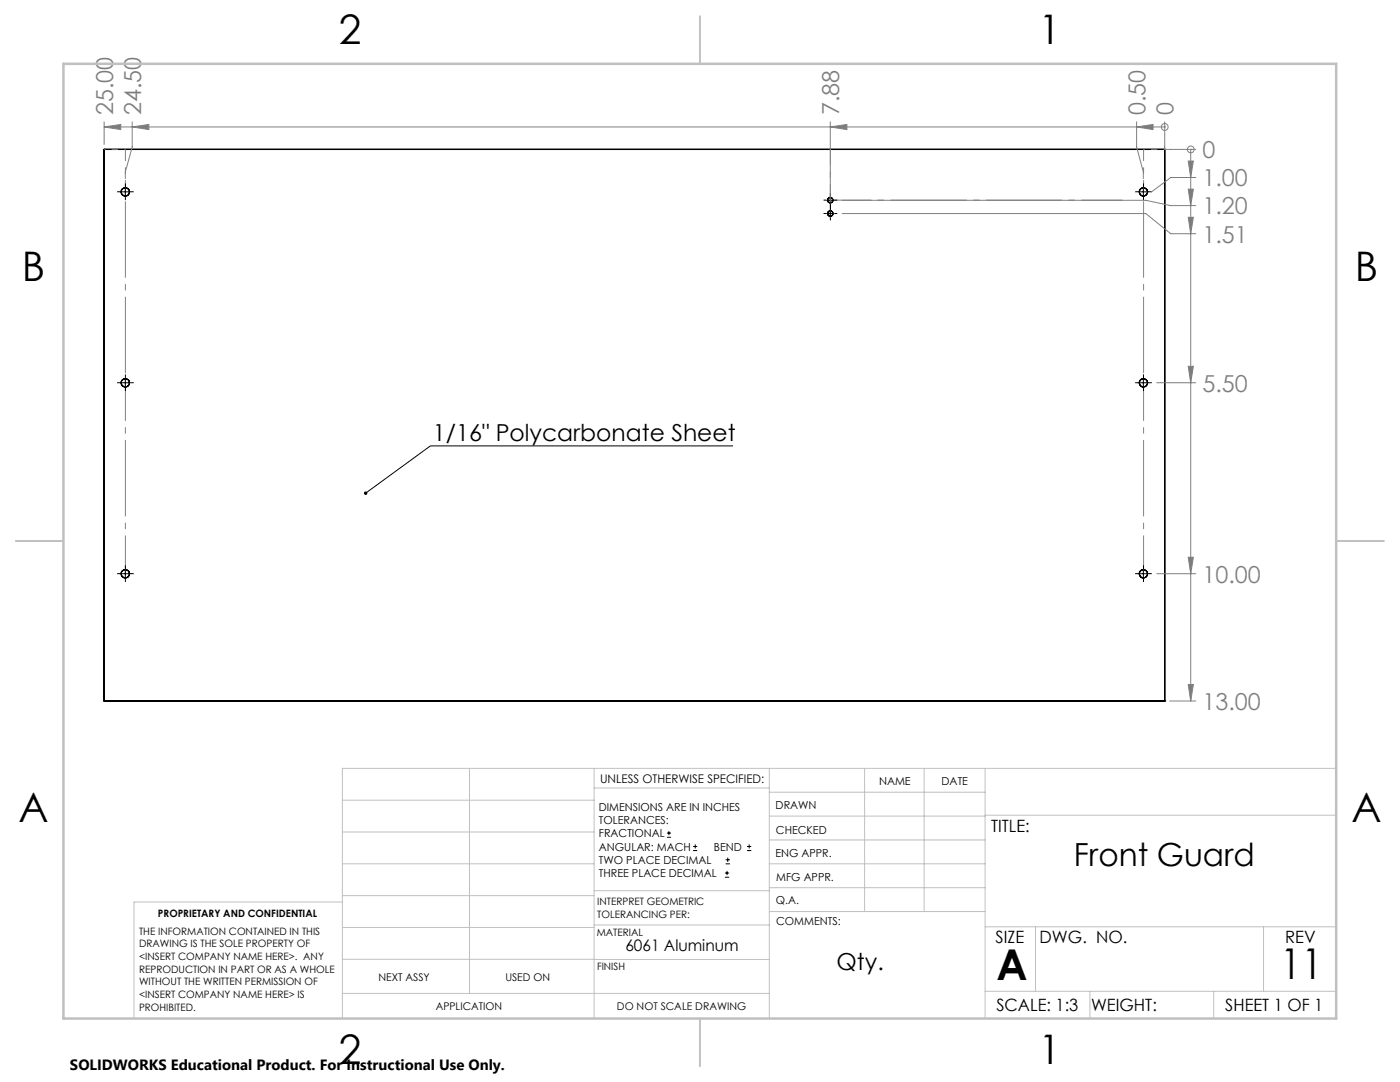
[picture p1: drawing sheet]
<svg xmlns="http://www.w3.org/2000/svg" width="279mm" height="216mm" viewBox="0 0 279 216" stroke-linecap="round" stroke-linejoin="round" font-family="sans-serif">
<g fill="none" stroke="#000" stroke-width=".25">
<path d="M20.8 29.8h.1M20.8 29.8h211.6M20.8 29.8v110.1M232.4 29.8v110.1M232.4 29.8h.1M20.8 139.9h.1M20.8 139.9h211.6M232.4 139.9h.1"/>
<circle cx="25" cy="38.3" r=".82"/>
<circle cx="165.7" cy="40" r=".53"/>
<circle cx="228.2" cy="38.3" r=".83"/>
<circle cx="165.7" cy="42.6" r=".54"/>
<circle cx="25" cy="76.4" r=".82"/>
<circle cx="228.2" cy="76.4" r=".83"/>
<circle cx="25" cy="114.5" r=".82"/>
<circle cx="228.2" cy="114.5" r=".83"/>
</g>
<g fill="none" stroke="#000" stroke-width=".2">
<path d="M24.2 38.3h1.7M25 37.5v1.6M164.9 40h1.6M165.7 39.1v1.7M227.4 38.3h1.6M228.2 37.5v1.6M164.9 42.6h1.6M165.7 41.8v1.7M24.2 76.4h1.7M25 75.6v1.6M227.4 76.4h1.6M228.2 75.6v1.6"/>
<path d="M146.3 89h-60.4l-12.9 9.4M24.2 114.5h1.7M25 113.7v1.6M227.4 114.5h1.6M228.2 113.7v1.6M133.1 167.1h.8M133.1 166.2h.8M133.5 165.8v.9M138.3 169.7h.8M138.3 168.9h.8M138.7 168.5v.8M144.7 175h.8"/>
<path d="M144.7 174.2h.8M144.8 172.4h.9M144.8 171.6h.9M145.1 173.8v.8M145.2 171.1v.9M149.1 169.7h.8M149.1 168.9h.8M149.5 168.5v.8"/>
</g>
<g fill="none" stroke="#808080" stroke-width=".2">
<path d="M20.8 25.3l3.3-.5v1.1zM20.8 25.3h211.6M20.8 24.3v4.5M26.4 25.3l3.3-.5v1.1zM26.4 24.3v5l-1.4 5v1.3M165.7 25.3l3.3-.5v1.1zM165.7 24.3v16M168.1 40h60.6l4.9 1h5.1M226.8 25.3l3.3-.5v1.1zM226.8 24.3v5l1.4 5v1.3M232.4 25.3h.1M232.4 24.3v5.5h6.3"/>
<path d="M237.1 32.1h1.1l-.6 3.3zM237.1 37.7h1.1l-.6 3.3zM237.6 29.8h.1M237.6 29.8v110.1M238.7 35.4h-5.1l-3.8 2.9M168.1 42.6h60.6l4.9 4h5.1M237.1 43.4h1.1l-.6 3.2zM230.9 76.4h7.8M237.1 73.1h1.1l-.6 3.3zM230.9 114.5h7.8M237.1 111.2h1.1l-.6 3.3zM233.4 139.9h5.3"/>
<path d="M237.1 136.6h1.1l-.6 3.3z"/>
<circle cx="232.4" cy="25.3" r=".68"/>
<circle cx="237.7" cy="29.8" r=".68"/>
</g>
<path d="M20.8 29.8h4.2M232.5 29.8h-4.3" fill="none" stroke="#808080" stroke-width=".2" stroke-dasharray="15.2 1.3 1.3 1.3" stroke-dashoffset="15" stroke-linecap="butt"/>
<path d="M25 29.8v8.5M228.2 29.8v8.5" fill="none" stroke="#808080" stroke-width=".2" stroke-dasharray="15.2 1.3 1.3 1.3" stroke-dashoffset="12.9" stroke-linecap="butt"/>
<path d="M25 38.3v38.1M228.2 38.3v38.1" fill="none" stroke="#808080" stroke-width=".2" stroke-dasharray="15.2 1.3 1.3 1.3" stroke-dashoffset="-1.9" stroke-linecap="butt"/>
<path d="M25 76.4v38.1M228.2 76.4v38.1" fill="none" stroke="#808080" stroke-width=".2" stroke-dasharray="15.2 1.3 1.3 1.3" stroke-dashoffset="7.6" stroke-linecap="butt"/>
<path d="M165.7 39.9v-10.1" fill="none" stroke="#808080" stroke-width=".2" stroke-dasharray="15.2 1.3 1.3 1.3" stroke-dashoffset="12.1" stroke-linecap="butt"/>
<path d="M165.7 39.9h58.3" fill="none" stroke="#808080" stroke-width=".2" stroke-dasharray="15.2 1.3 1.3 1.3" stroke-dashoffset="7.1" stroke-linecap="butt"/>
<path d="M165.7 39.9v2.7" fill="none" stroke="#808080" stroke-width=".2" stroke-dasharray="15.2 1.3 1.3 1.3" stroke-linecap="butt"/>
<g fill="none" stroke="#000" stroke-width=".2" stroke-dasharray="15.2 1.3 1.3 1.3" stroke-linecap="butt">
<path d="M24.2 38.3h-.8M25 37.4v-.8M25 39.1v.8M25.9 38.3h.8M164.9 39.9h-.5M165.7 39.1v-.5M166.6 39.9h.5M227.4 38.3h-.9M228.2 37.4v-.8M228.2 39.1v.8M229 38.3h.9M164.9 42.6h-.5"/>
<path d="M165.7 41.8v-.6M165.7 43.4v.6M165.7 40.8v.5M166.6 42.6h.5M24.2 76.4h-.8M25 75.5v-.8M25 77.2v.8M25.9 76.4h.8M227.4 76.4h-.9M228.2 75.5v-.8M228.2 77.2v.8M229 76.4h.9"/>
<path d="M24.2 114.5h-.8M25 113.6v-.8M25 115.3v.8M25.9 114.5h.8M227.4 114.5h-.9M228.2 113.6v-.8M228.2 115.3v.8M229 114.5h.9"/>
</g>
<g fill="none" stroke="#c0c0c0" stroke-width=".2">
<path d="M68.3 159.7h50.3M93.7 153.3v44.9M118.6 153.3v49.9M118.6 157.2h34.9M153.5 153.3v49.9M153.5 158.1h43.1M172.5 153.3v28.6M184.4 153.3v28.6M196.6 153.3v49.9M266.7 153.3h-198.4v49.9M68.3 178.7h50.3M68.3 172.4h50.3"/>
<path d="M68.3 166h50.3M68.3 180h-41.6v23.2M118.6 177.7h35M153.5 167.6h43.1M153.5 162.8h43.1M153.5 172.4h43.1M153.5 177.1h43.1M196.6 162.7h70.1M68.3 198.2h85.2M68.3 191.4l85.2 .1M68.3 185.1h50.3M118.6 184.6h35"/>
<path d="M153.6 181.9h43M196.6 197.8h70.1M196.6 184.9h70.1M206.7 184.9v12.9M217.5 197.8v5.4M242.2 197.8v5.4M252.2 184.9v12.9"/>
</g>
<path d="M139.7 3.2v9.5M3.1 107.9h9.6M266.7 107.9h9.5M139.7 203.2v9.6" fill="none" stroke="#c0c0c0" stroke-width=".25"/>
<path d="M12.7 12.7h254v190.5h-254z" fill="none" stroke="#c0c0c0" stroke-width=".5"/>
<g fill="#808080">
<path d="M237.1 32.1h1.1l-.6 3.3zM237.1 73.1h1.1l-.6 3.3zM237.1 111.2h1.1l-.6 3.3zM237.1 37.7h1.1l-.6 3.3zM237.1 43.4h1.1l-.6 3.2zM237.1 136.6h1.1l-.6 3.3z"/>
<path d="M226.8 25.3l3.3-.5v1.1zM165.7 25.3l3.3-.5v1.1zM26.4 25.3l3.3-.5v1.1zM20.8 25.3l3.3-.5v1.1z"/>
</g>
<path d="M72.7 98.1a.34 .34 0 0 1 .5 .1 .34 .34 0 0 1 0 .4 .34 .34 0 0 1-.5 0l.3-.2-.3 .2z" fill="#000"/>
<g font-size="8.5">
<text x="198.9" y="195.5">A</text>
<text x="255.5" y="195.4">11</text>
</g>
<g font-size="8.1">
<text x="67.6" y="8.9">2</text>
<text x="207.3" y="8.9">1</text>
<text x="4.4" y="56.1">B</text>
<text x="270.4" y="56.1">B</text>
<text x="3.7" y="164.1">A</text>
<text x="269.7" y="164.1">A</text>
<text x="67.6" y="212.4">2</text>
<text x="207.3" y="212.4">1</text>
</g>
<text font-size="6.3" x="214.3" y="172.9">Front Guard</text>
<g font-size="4.7" fill="#808080">
<text x="22.6" y="23" transform="rotate(-90 22.6 23)">25.00</text>
<text x="28.2" y="23" transform="rotate(-90 28.2 23)">24.50</text>
<text x="167.5" y="23" transform="rotate(-90 167.5 23)">7.88</text>
<text x="228.6" y="23" transform="rotate(-90 228.6 23)">0.50</text>
<text x="234.2" y="23" transform="rotate(-90 234.2 23)">0</text>
<text x="240" y="31.6">0</text>
<text x="240" y="37.2">1.00</text>
<text x="240" y="42.8">1.20</text>
<text x="240" y="48.4">1.51</text>
<text x="240" y="78.1">5.50</text>
<text x="240" y="116.2">10.00</text>
<text x="240" y="141.6">13.00</text>
</g>
<g font-size="4.7">
<text x="86.4" y="87.9">1/16&quot; Polycarbonate Sheet</text>
<text x="166.9" y="193.5">Qty.</text>
</g>
<g font-size="3.4">
<text x="197.8" y="166">TITLE:</text>
<text x="198.7" y="188.1">SIZE</text>
<text x="207.5" y="188.1">DWG. NO.</text>
<text x="256.5" y="188.2">REV</text>
<text x="198.8" y="201.7">SCALE: 1:3</text>
<text x="217.7" y="201.8">WEIGHT:</text>
<text x="244.5" y="201.7">SHEET 1 OF 1</text>
</g>
<text font-size="3.2" x="124.8" y="189.8">6061 Aluminum</text>
<text font-size="3" x="14" y="213.5">SOLIDWORKS Educational Product. For Instructional Use Only.</text>
<text font-size="2.4" x="119.8" y="156.2">UNLESS OTHERWISE SPECIFIED:</text>
<g font-size="2.2">
<text x="119.5" y="161.8">DIMENSIONS ARE IN INCHES</text>
<text x="154.8" y="161.4">DRAWN</text>
<text x="175.4" y="156.6">NAME</text>
<text x="187.9" y="156.7">DATE</text>
<text x="119.5" y="164.4">TOLERANCES:</text>
<text x="119.5" y="167.1">FRACTIONAL</text>
<text x="154.9" y="166.3">CHECKED</text>
<text x="119.5" y="169.7">ANGULAR: MACH</text>
<text x="119.5" y="172.4">TWO PLACE DECIMAL</text>
<text x="142.5" y="169.7">BEND</text>
<text x="154.8" y="171">ENG APPR.</text>
<text x="119.5" y="175">THREE PLACE DECIMAL</text>
<text x="154.9" y="175.7">MFG APPR.</text>
<text x="154.9" y="180.4">Q.A.</text>
<text x="154.9" y="184.6">COMMENTS:</text>
</g>
<g font-size="2.1">
<text x="75.5" y="195.7">NEXT ASSY</text>
<text x="100.9" y="195.7">USED ON</text>
<text x="86.9" y="201.5">APPLICATION</text>
<text x="123.1" y="201.6">DO NOT SCALE DRAWING</text>
</g>
<g font-size="2">
<text x="31.5" y="182.9">PROPRIETARY AND CONFIDENTIAL</text>
<text x="119.2" y="180.6">INTERPRET GEOMETRIC</text>
<text x="119.2" y="183.1">TOLERANCING PER:</text>
<text x="27.8" y="186.5">THE INFORMATION CONTAINED IN THIS</text>
<text x="27.8" y="189">DRAWING IS THE SOLE PROPERTY OF</text>
<text x="27.8" y="191.6">&lt;INSERT COMPANY NAME HERE&gt;. ANY</text>
<text x="119.1" y="186.7">MATERIAL</text>
<text x="27.8" y="194.1">REPRODUCTION IN PART OR AS A WHOLE</text>
<text x="27.8" y="196.6">WITHOUT THE WRITTEN PERMISSION OF</text>
<text x="119.1" y="193.5">FINISH</text>
<text x="27.8" y="199.1">&lt;INSERT COMPANY NAME HERE&gt; IS</text>
<text x="27.8" y="201.7">PROHIBITED.</text>
</g>
</svg>
